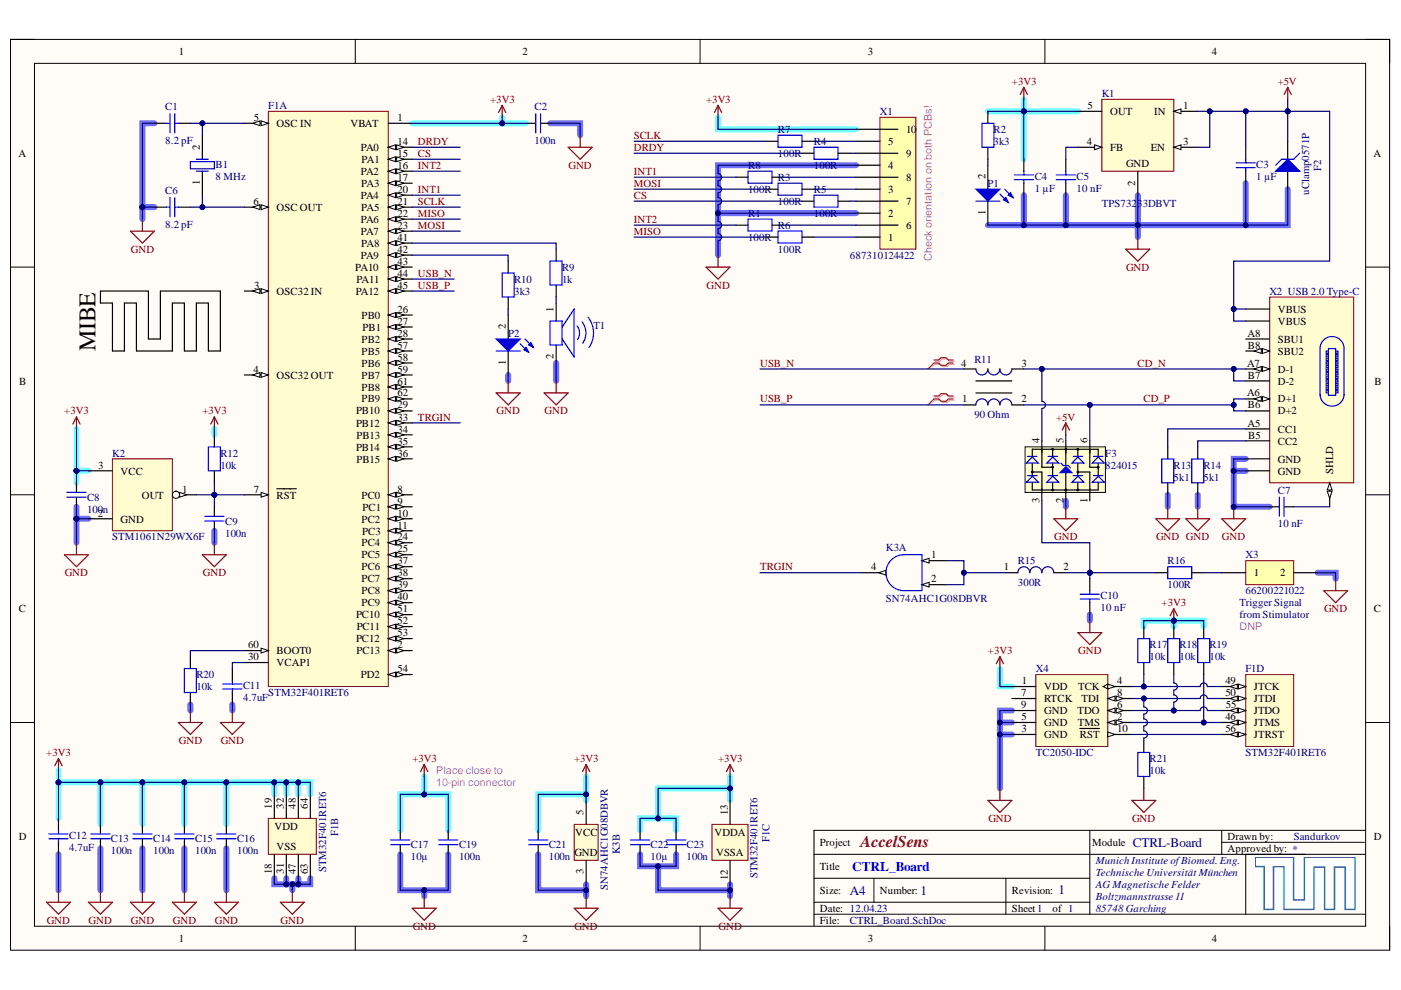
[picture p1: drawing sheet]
# Altium project CTRL_Board.PrjPcb
1 sheet, 57 parts. Net scope: global (net labels, ports and power ports of the same name join across sheets).
Board file: CTRL_Board.PcbDoc

## Sheet CTRL_Board.SchDoc: CTRL_Board
size A4; Date: 12.04.23; Engineer: Sandurkov; DocumentNumber: 1; Revision: 1; SheetNumber: 1; SheetTotal: 1; Module: CTRL-Board; Device: AccelSens

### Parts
*1  TUM & MIBE Logo  [TUM & MIBE Logo]  (value not drawn)  (no BOM)
B1  8 MHz  [DFN190P320X100-2N]
C1  8.2 pF  [CAPC1608X09N]
C2  100n  [CAPC1608X08N]
C3  1 µF  [CAPC2012X14N]
C4  1 µF  [CAPC2012X14N]
C5  10 nF  [CAPC2012X09N]
C6  8.2 pF  [CAPC1608X09N]
C7  10 nF  [0603 (1608x90N), h = 0.9 mm]
C8  100n  [CAPC1608X08N]
C9  100n  [CAPC1608X08N]
C10  10 nF  [CAPC2012X09N]
C11  4.7uF  [CAPC2012X09N]
C12  4.7uF  [CAPC2012X09N]
C13  100n  [CAPC1608X08N]
C14  100n  [CAPC1608X08N]
C15  100n  [CAPC1608X08N]
C16  100n  [CAPC1608X08N]
C17  10µ  [CAPC2012X14N]
C19  100n  [CAPC1608X08N]
C21  100n  [CAPC1608X08N]
C22  10µ  [CAPC2012X14N]
C23  100n  [CAPC1608X08N]
F1  STM32F401RET6  [LQFP-64]  (parts A,B,C,D of 4)
F2  uClamp0571P  [DFN110P160X55-2N]
F3  824015  [SOT23_6L]
K1  TPS73233DBVT  [SOT95P280X145-5N]
K2  STM1061N29WX6F  [SOT95P237X112-3N]
K3  SN74AHC1G08DBVR  [SOT95P280X145-5N]  (parts A,B of 2)
P1  green  [WL-SMCW_0603]  (value not drawn)
P2  green  [WL-SMCW_0603]  (value not drawn)
R1  100R  [RESC1608X05N]
R2  3k3  [RESC1608X05N]
R3  100R  [RESC1608X05N]
R4  100R  [RESC1608X05N]
R5  100R  [RESC1608X05N]
R6  100R  [RESC1608X05N]
R7  100R  [RESC1608X05N]
R8  100R  [RESC1608X05N]
R9  1k  [RESC1608X05N]
R10  3k3  [RESC1608X05N]
R11  90 Ohm  [WE-CNSW, 1206]
R12  10k  [RESC1608X05N]
R13  5k1  [RES0603]
R14  5k1  [RES0603]
R15  300R  [0603 (WE-CBF)]
R16  100R  [RESC1608X05N]
R17  10k  [RESC1608X05N]
R18  10k  [RESC1608X05N]
R19  10k  [RESC1608X05N]
R20  10k  [RESC1608X05N]
R21  10k  [RESC1608X05N]
T1  Summer  [PKLCS1212E4001-R1]  (value not drawn)
X1  687310124422  [687310124422]
X2  USB 2.0 Type-C  [629722000214]
X3  66200221022  [66200221022]
X4  TC2050-IDC  [TC2050-IDC]

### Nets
+3V3: C2.1 C4.1 C8.1 C12.1 C13.1 C14.1 C15.1 C16.1 C17.1 C19.1 C21.1 C22.1 C23.1 F1.1(VBAT) F1.13(VDDA) F1.19(VDD) F1.32(VDD) F1.48(VDD) F1.64(VDD) K1.5(OUT) K2.3(VCC) K3.5(VCC) R2.1 R12.1 R17.1 R18.1 R19.1 X1.10 X4.1(VDD)
+5V: C3.1 F2.1(C) F3.5(VDD) K1.1(IN) K1.3(EN) X2.VBUS
GND: C1.1 C2.2 C3.2 C4.2 C5.2 C6.1 C7.1 C8.2 C9.2 C10.2 C11.2 C12.2 C13.2 C14.2 C15.2 C16.2 C17.2 C19.2 C21.2 C22.2 C23.2 F1.12(VSSA) F1.18(VSS) F1.31(VSS) F1.47(VSS) F1.63(VSS) F2.2(A) F3.2(GND) K1.2(GND) K2.2(GND) K3.3(GND) P1.1(K) P2.1(K) R13.2 R14.2 R20.2 R21.2 T1.2 X1.2 X1.4 X2.GND X3.2 X4.3(GND) X4.5(GND) X4.9(GND)
CD_N: F3.4(I/O3) R11.3 X2.A7(D-1) X2.B7(D-2)
CD_P: F3.6(I/O4) R11.2 X2.A6(D+1) X2.B6(D+2)
CS: F1.15(PA1) R5.2
DRDY: F1.14(PA0) R4.2
INT1: F1.20(PA4) R8.2
INT2: F1.16(PA2) R1.2
MISO: F1.22(PA6) R6.2
MOSI: F1.23(PA7) R3.2
SCLK: F1.21(PA5) R7.2
TRGIN: F1.33(PB12) K3.4(Y)
USB_N: F1.44(PA11) R11.4
USB_P: F1.45(PA12) R11.1
NetB1_1: B1.1 C6.2 F1.6(OSC_OUT)
NetB1_2: B1.2 C1.2 F1.5(OSC_IN)
NetC5_1: C5.1 K1.4(FB)
NetC7_2: C7.2 X2.1(SHLD)
NetC9_1: C9.1 F1.7(~{RST}) K2.1(OUT) R12.2
NetC10_1: C10.1 F3.3(I/O2) R15.2 R16.1
NetC11_1: C11.1 F1.30(VCAP1)
NetF1_41: F1.41(PA8) R9.1
NetF1_42: F1.42(PA9) R10.2
NetF1_46: F1.46(JTMS) R19.2 X4.2(TMS)
NetF1_49: F1.49(JTCK) R17.2 X4.4(TCK)
NetF1_50: F1.50(JTDI) R21.1 X4.8(TDI)
NetF1_55: F1.55(JTDO) R18.2 X4.6(TDO)
NetF1_56: F1.56(JTRST) X4.10(~{RST})
NetF1_60: F1.60(BOOT0) R20.1
NetK3_1: K3.1(A) K3.2(B) R15.1
NetP1_2: P1.2(A) R2.2
NetP2_2: P2.2(A) R10.1
NetR1_1: R1.1 X1.6
NetR3_1: R3.1 X1.3
NetR4_1: R4.1 X1.9
NetR5_1: R5.1 X1.7
NetR6_1: R6.1 X1.1
NetR7_1: R7.1 X1.5
NetR8_1: R8.1 X1.8
NetR9_2: R9.2 T1.1
NetR13_1: R13.1 X2.A5(CC1)
NetR14_1: R14.1 X2.B5(CC2)
NetR16_2: R16.2 X3.1

Not connected (* = marked no-connect by the designer): F1 2(PC13) 3(OSC32_IN) 4(OSC32_OUT) 8(PC0) 9(PC1) 10(PC2) 11(PC3) 17(PA3) 24(PC4) 25(PC5) 26(PB0) 27(PB1) 28(PB2) 29(PB10) 34(PB13) 35(PB14) 36(PB15) 37(PC6) 38(PC7) 39(PC8) 40(PC9) 43(PA10) 51(PC10) 52(PC11) 53(PC12) 54(PD2) 57(PB5) 58(PB6) 59(PB7) 61(PB8) 62(PB9); F3 1(I/O1); X2 A8(SBU1) B8(SBU2); X4 7(RTCK)

### Layout directives
differential pair: USB_N, USB_P

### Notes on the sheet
- (near X1) Check orientation on both PCBs!
- (near X3) Trigger Signal
- from Stimulator
- DNP
- Place close to
- 10-pin connector
